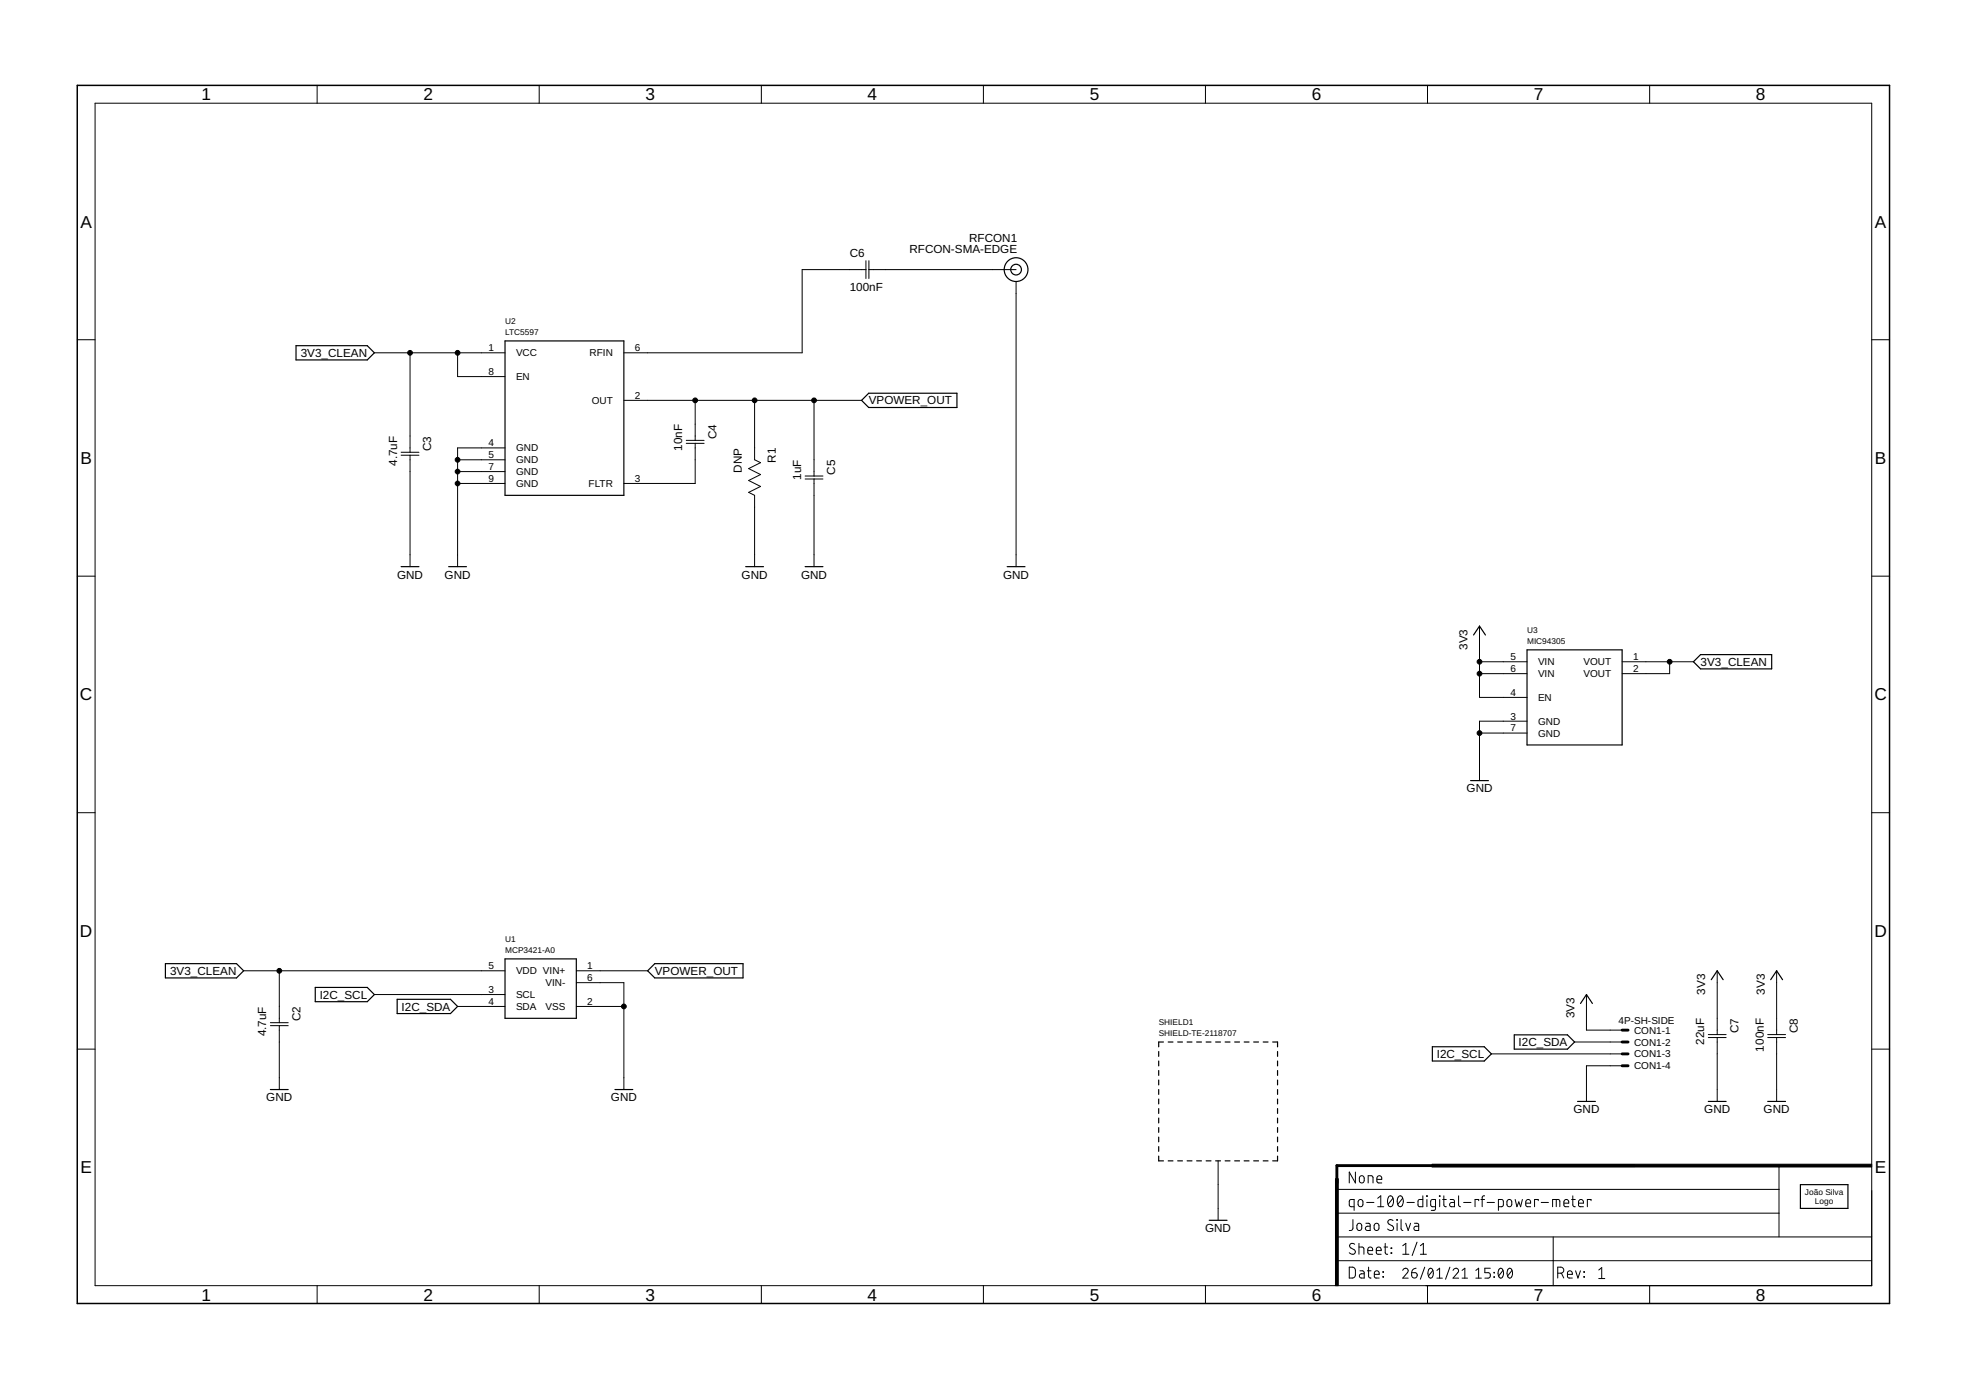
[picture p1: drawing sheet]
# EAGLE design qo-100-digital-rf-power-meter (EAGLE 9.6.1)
CNAME: None; CREVISION: 1; DESIGNER: Joao Silva

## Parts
C2  4.7uF  CAPACITOR-0603  [CAP0603]
C3  4.7uF  CAPACITOR-0603  [CAP0603]
C4  10nF  CAPACITOR-0603  [CAP0603]
C5  1uF  CAPACITOR-0603  [CAP0603]
C6  100nF  CAPACITOR-0603  [CAP0603]
C7  22uF  CAPACITOR-1206  [CAP1206]
C8  100nF  CAPACITOR-0603  [CAP0603]
CON1  4P-SH-SIDE  [SH-04-SIDE]
LOGO1  JS-5MM  [JS_5MM]
R1  DNP  RESISTOR-0603  [RES0603]
RFCON1  RFCON-SMA-EDGE  [SMA-EDGE]
SHIELD1  SHIELD-TE-2118707  [2118707]
U1  MCP3421-A0  [SOT23-6]
U2  LTC5597  [DFN8_2X2]
U3  MIC94305  [DFN6]

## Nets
3V3: C7.1(C1) C8.1(C1) CON1.1 U3.4(EN) U3.5(VIN) U3.6(VIN)
3V3_CLEAN: C2.1(C1) C3.1(C1) U1.5(VDD) U2.1(VCC) U2.8(EN) U3.1(VOUT) U3.2(VOUT)
GND: C2.2(C2) C3.2(C2) C5.2(C2) C7.2(C2) C8.2(C2) CON1.4 R1.1 RFCON1.GND@0(GND) RFCON1.GND@1(GND) RFCON1.GND@2(GND) RFCON1.GND@3(GND) SHIELD1.1(GND) SHIELD1.2(GND) SHIELD1.3(GND) SHIELD1.4(GND) SHIELD1.5(GND) SHIELD1.6(GND) SHIELD1.7(GND) SHIELD1.8(GND) SHIELD1.9(GND) SHIELD1.10(GND) SHIELD1.11(GND) SHIELD1.12(GND) U1.2(VSS) U1.6(VIN-) U2.4(GND) U2.5(GND) U2.7(GND) U2.9(GND) U3.3(GND) U3.7(GND)
I2C_SCL: CON1.3 U1.3(SCL)
I2C_SDA: CON1.2 U1.4(SDA)
N$1: C6.1(C1) U2.6(RFIN)
N$2: C6.2(C2) RFCON1.SIG(SIGNAL)
N$3: C4.2(C2) U2.3(FLTR)
VPOWER_OUT: C4.1(C1) C5.1(C1) R1.2 U1.1(VIN+) U2.2(OUT)
